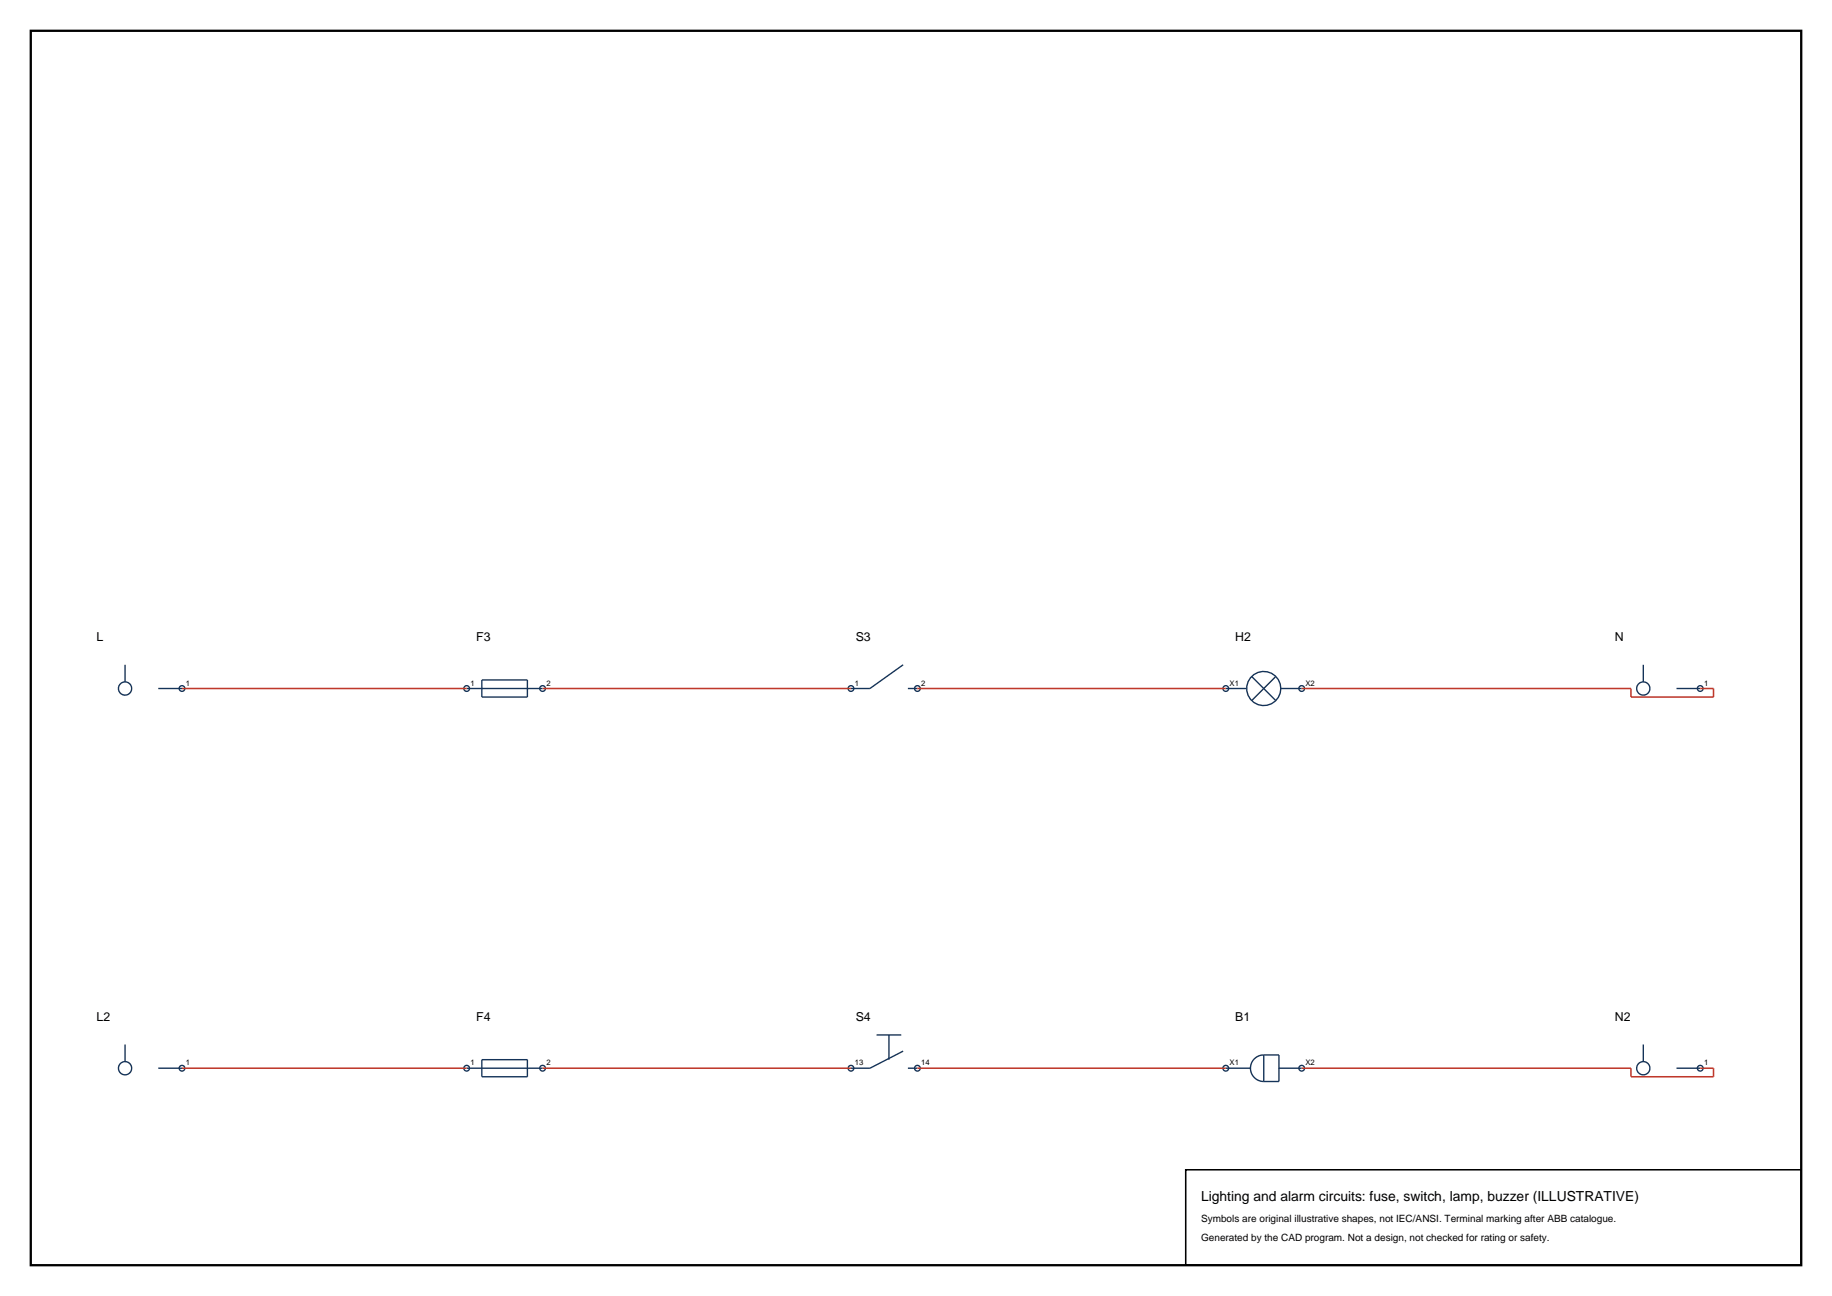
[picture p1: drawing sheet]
<svg xmlns="http://www.w3.org/2000/svg" width="420mm" height="297mm" viewBox="0 0 420 297" stroke-linecap="round" stroke-linejoin="round" font-family="sans-serif">
<path d="M7.1 7.1h405.8v282.8h-405.8z" fill="none" stroke="#000" stroke-width=".53"/>
<g fill="none" stroke="#143359" stroke-width=".32">
<path d="M28.7 152.3v4M36.3 157.8h5.4M107 157.8h17.4M110.5 155.8h10.4v3.9h-10.4zM207.1 152.3l-7.7 5.5h-4.3M208.1 157.8h2.2M281 157.8h4.8M287 155l5.5 5.5M292.5 155l-5.5 5.5M293.6 157.8h4.8M376.7 152.3v4M384.4 157.8h5.4"/>
<path d="M28.7 239.4v3.9M201 237.2h5.6M203.8 237.2v5.6M376.7 239.4v3.9M36.3 244.8h5.4M107 244.8h17.4M110.5 242.8h10.4v4h-10.4zM207.1 240.9l-7.7 3.9h-4.3M208.1 244.8h2.2M281 244.8h5.7M289.7 241.8a3 3 0 0 0-3 3 3 3 0 0 0 3 3M289.7 241.8v6"/>
<path d="M289.7 241.8h3.5v6h-3.5M293.2 244.8h5.2M384.4 244.8h5.4"/>
<circle cx="28.7" cy="157.8" r="1.52"/>
<circle cx="41.7" cy="157.8" r=".65"/>
<circle cx="107" cy="157.8" r=".65"/>
<circle cx="124.4" cy="157.8" r=".65"/>
<circle cx="195.1" cy="157.8" r=".65"/>
<circle cx="210.3" cy="157.8" r=".65"/>
<circle cx="281" cy="157.8" r=".65"/>
<circle cx="289.7" cy="157.8" r="3.9"/>
<circle cx="298.4" cy="157.8" r=".65"/>
<circle cx="376.7" cy="157.8" r="1.52"/>
<circle cx="389.8" cy="157.8" r=".65"/>
<circle cx="28.7" cy="244.8" r="1.52"/>
<circle cx="41.7" cy="244.8" r=".65"/>
<circle cx="107" cy="244.8" r=".65"/>
<circle cx="124.4" cy="244.8" r=".65"/>
<circle cx="195.1" cy="244.8" r=".65"/>
<circle cx="210.3" cy="244.8" r=".65"/>
<circle cx="281" cy="244.8" r=".65"/>
<circle cx="298.4" cy="244.8" r=".65"/>
<circle cx="376.7" cy="244.8" r="1.52"/>
<circle cx="389.8" cy="244.8" r=".65"/>
</g>
<path d="M41.7 157.8h65.3M124.4 157.8h70.7M210.3 157.8h70.7M298.4 157.8h75.5v1.9h18.9v-1.9h-3M41.7 244.8h65.3M124.4 244.8h70.7M210.3 244.8h70.7M298.4 244.8h75.5v2h18.9v-2h-3" fill="none" stroke="#bf382b" stroke-width=".35"/>
<path d="M271.8 268.1h141.1v21.8h-141.1z" fill="none" stroke="#000" stroke-width=".35"/>
<text font-size="3.2" x="275.4" y="275.1">Lighting and alarm circuits: fuse, switch, lamp, buzzer (ILLUSTRATIVE)</text>
<g font-size="2.8">
<text x="22.1" y="146.9">L</text>
<text x="109.2" y="146.9">F3</text>
<text x="196.2" y="146.9">S3</text>
<text x="283.2" y="146.9">H2</text>
<text x="370.2" y="146.9">N</text>
<text x="22.1" y="233.9">L2</text>
<text x="109.2" y="233.9">F4</text>
<text x="196.2" y="233.9">S4</text>
<text x="283.2" y="233.9">B1</text>
<text x="370.2" y="233.9">N2</text>
</g>
<g font-size="2.3">
<text x="275.4" y="280.1">Symbols are original illustrative shapes, not IEC/ANSI. Terminal marking after ABB catalogue.</text>
<text x="275.4" y="284.3">Generated by the CAD program. Not a design, not checked for rating or safety.</text>
</g>
<g font-size="1.8">
<text x="42.6" y="157.1">1</text>
<text x="107.9" y="157.1">1</text>
<text x="125.3" y="157.1">2</text>
<text x="196" y="157.1">1</text>
<text x="211.2" y="157.1">2</text>
<text x="281.9" y="157.1">X1</text>
<text x="299.3" y="157.1">X2</text>
<text x="390.7" y="157.1">1</text>
<text x="42.6" y="244.1">1</text>
<text x="107.9" y="244.1">1</text>
<text x="125.3" y="244.1">2</text>
<text x="196" y="244.1">13</text>
<text x="211.2" y="244.1">14</text>
<text x="281.9" y="244.1">X1</text>
<text x="299.3" y="244.1">X2</text>
<text x="390.7" y="244.1">1</text>
</g>
</svg>
